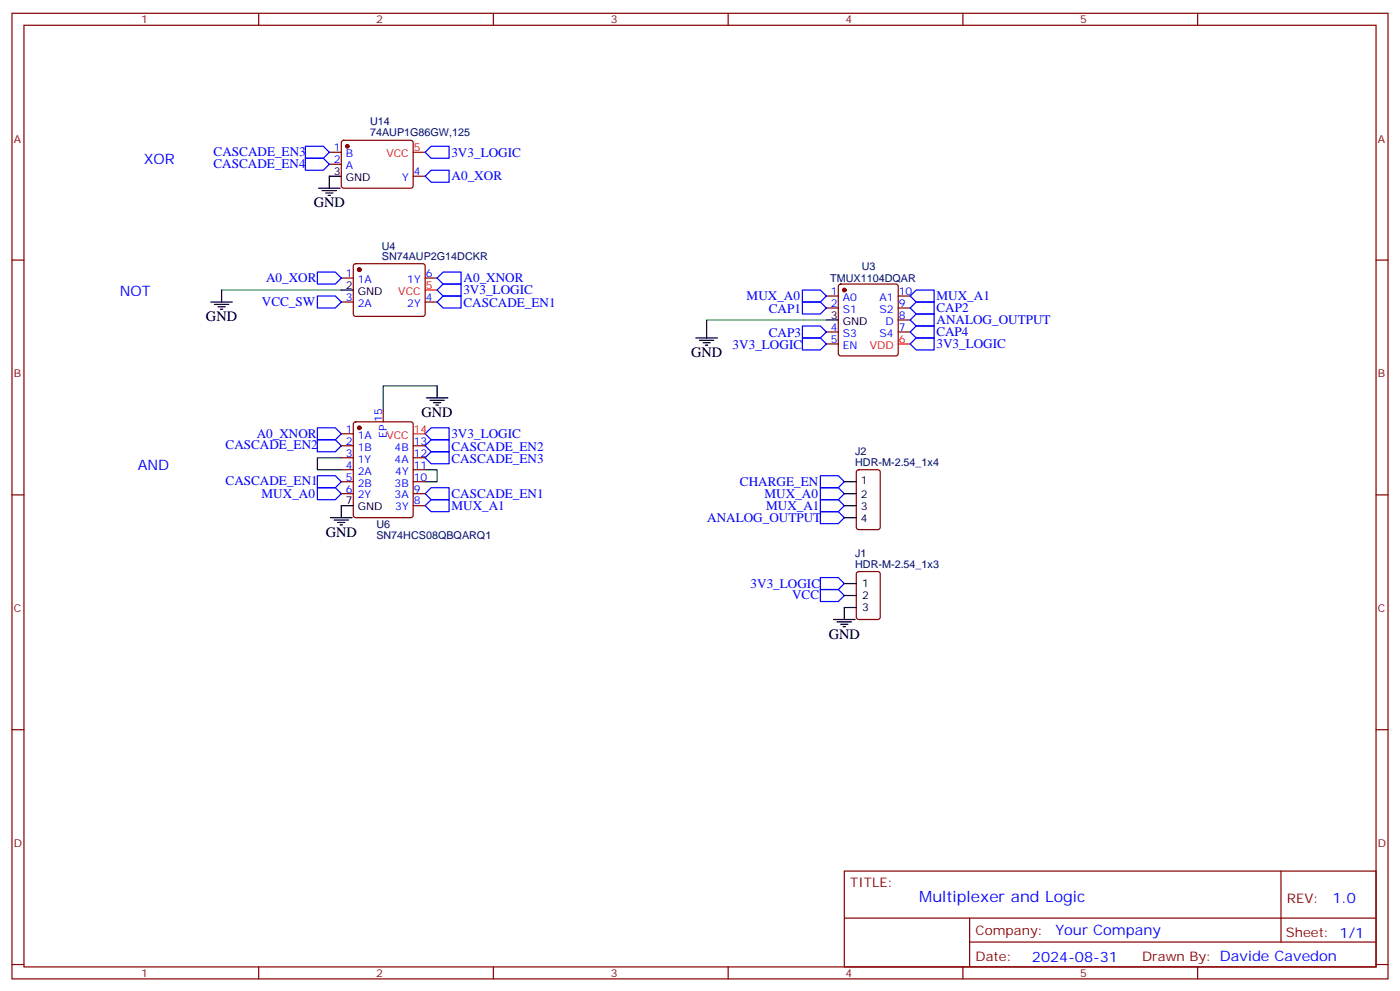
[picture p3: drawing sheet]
<svg xmlns="http://www.w3.org/2000/svg" width="412mm" height="292mm" viewBox="0 0 412 292" stroke-linecap="round" stroke-linejoin="round" font-family="sans-serif">
<g fill="none" stroke="#870000" stroke-width=".35">
<path d="M3.5 3.9h405.4v284.4h-405.4zM7.1 7.4h398.2v277.3h-398.2zM76.2 3.9v3.5M145.3 3.9v3.5M214.5 3.9v3.5M283.6 3.9v3.5M352.8 3.9v3.5M97 48.4h3.5M97 44.8h3.5M100.8 41.5l.4-.2 20.1 .1 .4 .6-.1 13-.6 .4h-20l-.5-.7v-12.7zM121.7 51.9h3.5M3.5 76.6h3.6"/>
<path d="M104.3 77.9l.5-.3h19.7l.5 .3 .2 .5v14.3l-.7 .5-20-.1-.4-.6v-14.1zM405.3 76.6h3.6M100.5 81.9h3.6M100.5 88.9h3.6M125.2 81.9h3.6M125.2 88.9h3.6M243.4 87.2h3.5M243.4 90.7h3.5M243.4 97.8h3.5M247.2 83.9l.4-.3h16.3l.5 .3 .2 .4v19.8l-.3 .5-.4 .2h-16.3l-.4-.2-.3-.5v-19.8zM264.6 87.2h3.5M264.6 90.7h3.5"/>
<path d="M264.6 97.8h3.5M264.6 94.2h3.5M243.4 101.3h3.5M100.5 127.7h3.6M100.5 131.3h3.6M100.5 134.8h3.6M100.5 138.3h3.6M104.3 124.4l.5-.2h16.2l.7 .4v27.1l-.5 .7h-16.4l-.7-.4v-27.1zM112.9 120.7v3.5M121.7 131.3h3.5M121.7 134.8h3.5M121.7 138.3h3.5"/>
<path d="M252.5 138.5l.4-.2h5.7l.6 .5 .1 16.5-.5 .6-5.9 .1-.6-.5-.1-16.5zM3.5 145.7h3.6M100.5 141.9h3.6M100.5 145.4h3.6M121.7 141.9h3.5M121.7 145.4h3.5M121.7 148.9h3.5M405.3 145.7h3.6M252.5 168.5l.4-.2h5.7l.6 .4 .1 13-.5 .7h-5.9l-.6-.4-.1-13zM3.5 214.9h3.6M405.3 214.9h3.6M248.7 256.5h156.6v28.2h-156.6z"/>
<path d="M377.3 256.5v20.9M248.7 270.4h156.5M285.6 277.4h119.6M285.6 270.4v14.1M3.5 284h3.6M76.2 284.7v3.6M145.3 284.7v3.6M214.5 284.7v3.6M283.6 284.7v3.6M352.8 284.7v3.6M405.3 284h3.6"/>
</g>
<g fill="#870000" stroke="#870000" stroke-width=".35">
<circle cx="248.7" cy="85.4" r=".53"/>
<circle cx="105.8" cy="79.4" r=".53"/>
<circle cx="102.3" cy="43.1" r=".53"/>
<circle cx="105.8" cy="126" r=".53"/>
</g>
<g fill="none" stroke="#000" stroke-width=".35">
<path d="M93.8 55.4h6.4M94.9 56.1h4.2M96 56.8h2.1M96.7 57.5h.7M100.5 51.9h-3.5v3.5M62.1 88.9h6.3M63.1 89.6h4.3M64.2 90.3h2.1M64.9 91.1h.7M65.3 85.4v3.5M100.5 85.4h3.6M205 99.5h6.3"/>
<path d="M208.1 96v3.5M243.4 94.2h3.5M125.6 117.2h6.3M126.6 117.9h4.3M127.7 118.6h2.1M128.4 119.3h.7M128.8 113.6v3.6M206 100.2h4.3M207.1 100.9h2.1M207.8 101.6h.7M97.4 152.4h6.3M98.4 153.1h4.3"/>
<path d="M99.5 153.8h2.1M100.2 154.6h.7M104.1 148.9h-3.6v3.5M248.7 152.4h3.5M248.7 141.9h3.5M248.7 145.4h3.5M248.7 148.9h3.5M248.7 171.8h3.5M248.7 175.4h3.5M252.2 178.9h-3.5v3.5M245.5 182.4h6.4M246.6 183.1h4.2"/>
<path d="M247.6 183.8h2.2M248.4 184.5h.7"/>
</g>
<path d="M121.7 44.8h3.5M125.2 85.4h3.6M264.6 101.3h3.5M121.7 127.7h3.5" fill="none" stroke="#f00" stroke-width=".35"/>
<path d="M65.3 85.4h35.2M243.4 94.2h-35.3v1.8M128.8 113.6h-15.9v7.1M100.5 134.8h-7v3.5h7M125.2 138.3h3.6v3.6h-3.6" fill="none" stroke="#008700" stroke-width=".35"/>
<g fill="none" stroke="#00f" stroke-width=".35">
<path d="M90 43.1h5.2l1.8 1.7-1.8 1.8h-5.2zM90 46.6h5.2l1.8 1.8-1.8 1.7h-5.2zM125.2 44.8l1.8-1.7h5.3v3.5h-5.3zM125.2 51.9l1.8-1.8h5.3v3.6h-5.3zM93.5 87.2h5.3l1.7 1.7-1.7 1.8h-5.3zM93.5 80.1h5.3l1.7 1.8-1.7 1.7h-5.3zM128.8 85.4l1.7-1.8h5.3v3.6h-5.3zM128.8 88.9l1.7-1.7h5.3v3.5h-5.3zM128.8 81.9l1.7-1.8h5.3v3.5h-5.3zM236.4 85.4h5.3l1.7 1.8-1.7 1.7h-5.3zM236.4 96h5.3l1.7 1.8-1.7 1.7h-5.3zM236.4 88.9h5.3l1.7 1.8-1.7 1.8h-5.3z"/>
<path d="M236.4 99.5h5.3l1.7 1.8-1.7 1.7h-5.3zM268.1 87.2l1.8-1.8h5.3v3.5h-5.3zM268.1 94.2l1.8-1.7h5.3v3.5h-5.3zM268.1 97.8l1.8-1.8h5.3v3.5h-5.3zM268.1 90.7l1.8-1.8h5.3v3.6h-5.3zM268.1 101.3l1.8-1.8h5.3v3.5h-5.3zM93.5 126h5.3l1.7 1.7-1.7 1.8h-5.3zM93.5 129.5h5.3l1.7 1.8-1.7 1.7h-5.3zM125.2 127.7l1.8-1.7h5.3v3.5h-5.3zM125.2 131.3l1.8-1.8h5.3v3.5h-5.3zM125.2 134.8l1.8-1.8h5.3v3.6h-5.3zM93.5 140.1h5.3l1.7 1.8-1.7 1.7h-5.3z"/>
<path d="M93.5 143.6h5.3l1.7 1.8-1.7 1.7h-5.3zM125.2 145.4l1.8-1.8h5.3v3.5h-5.3zM125.2 148.9l1.8-1.8h5.3v3.6h-5.3zM241.7 140.1h5.2l1.8 1.8-1.8 1.7h-5.2zM241.7 150.7h5.2l1.8 1.7-1.8 1.8h-5.2zM241.7 147.1h5.2l1.8 1.8-1.8 1.8h-5.2zM241.7 143.6h5.2l1.8 1.8-1.8 1.7h-5.2zM241.7 170.1h5.2l1.8 1.7-1.8 1.8h-5.2zM241.7 173.6h5.2l1.8 1.8-1.8 1.7h-5.2z"/>
</g>
<text font-size="4.6" fill="#00f" x="270.8" y="265.5">Multiplexer and Logic</text>
<g font-size="4.2" fill="#00f">
<text x="42.3" y="48.4">XOR</text>
<text x="35.3" y="87.2">NOT</text>
<text x="40.6" y="138.3">AND</text>
<text x="392.5" y="265.8">1.0</text>
<text x="310.9" y="275.3">Your Company</text>
<text x="304" y="283.1">2024-08-31</text>
</g>
<g font-size="4.2">
<text x="92.4" y="61.1">GND</text>
<text x="60.7" y="94.6">GND</text>
<text x="203.6" y="105.2">GND</text>
<text x="124.2" y="122.8">GND</text>
<text x="96" y="158.1">GND</text>
<text x="244.1" y="188.1">GND</text>
</g>
<g font-size="3.9" fill="#00f">
<text x="62.9" y="45.9">CASCADE_EN3</text>
<text x="133" y="46.1">3V3_LOGIC</text>
<text x="62.9" y="49.5">CASCADE_EN4</text>
<text x="133" y="53.1">A0_XOR</text>
<text x="78.4" y="83.1">A0_XOR</text>
<text x="136.6" y="83.1">A0_XNOR</text>
<text x="136.5" y="86.7">3V3_LOGIC</text>
<text x="219.9" y="88.4">MUX_A0</text>
<text x="275.9" y="88.4">MUX_A1</text>
<text x="77.1" y="90.1">VCC_SW</text>
<text x="136.5" y="90.3">CASCADE_EN1</text>
<text x="226.4" y="92.2">CAP1</text>
<text x="275.9" y="95.5">ANALOG_OUTPUT</text>
<text x="275.9" y="91.8">CAP2</text>
<text x="226.5" y="99.2">CAP3</text>
<text x="275.8" y="99">CAP4</text>
<text x="215.8" y="102.6">3V3_LOGIC</text>
<text x="275.8" y="102.6">3V3_LOGIC</text>
<text x="75.6" y="129">A0_XNOR</text>
<text x="133" y="129">3V3_LOGIC</text>
<text x="66.4" y="132.3">CASCADE_EN2</text>
<text x="133" y="136.3">CASCADE_EN3</text>
<text x="133" y="132.7">CASCADE_EN2</text>
<text x="66.4" y="142.9">CASCADE_EN1</text>
<text x="218" y="143.1">CHARGE_EN</text>
<text x="77.1" y="146.6">MUX_A0</text>
<text x="133" y="146.8">CASCADE_EN1</text>
<text x="225.2" y="146.6">MUX_A0</text>
<text x="133" y="150.2">MUX_A1</text>
<text x="208.3" y="153.7">ANALOG_OUTPUT</text>
<text x="225.7" y="150.2">MUX_A1</text>
<text x="221.1" y="173">3V3_LOGIC</text>
<text x="233.3" y="176.5">VCC</text>
</g>
<g font-size="3.9" fill="#800">
<text x="250.5" y="261.1">TITLE:</text>
<text x="379.1" y="265.8">REV:</text>
<text x="287.4" y="275.3">Company:</text>
<text x="378.7" y="275.9">Sheet: 1/1</text>
<text x="287.4" y="283">Date:</text>
<text x="336.4" y="283.1">Drawn By: Davide Cavedon</text>
</g>
<g font-size="3.2" fill="#800">
<text x="41.6" y="6.9">1</text>
<text x="110.8" y="6.9">2</text>
<text x="179.9" y="6.9">3</text>
<text x="249.1" y="6.9">4</text>
<text x="318.2" y="6.9">5</text>
<text x="4.1" y="42">A</text>
<text x="405.9" y="42">A</text>
<text x="4.1" y="111.2">B</text>
<text x="405.9" y="111.2">B</text>
<text x="4.1" y="180.3">C</text>
<text x="405.9" y="180.3">C</text>
<text x="4.1" y="249.4">D</text>
<text x="405.9" y="249.4">D</text>
<text x="41.6" y="287.7">1</text>
<text x="110.8" y="287.7">2</text>
<text x="179.9" y="287.7">3</text>
<text x="249.1" y="287.7">4</text>
<text x="318.2" y="287.7">5</text>
</g>
<g font-size="3.2" fill="#000080">
<text x="109" y="40.1">74AUP1G86GW,125</text>
<text x="109" y="36.9">U14</text>
<text x="112.5" y="76.6">SN74AUP2G14DCKR</text>
<text x="112.5" y="73.6">U4</text>
<text x="244.6" y="83">TMUX1104DQAR</text>
<text x="253.8" y="79.5">U3</text>
<text x="251.9" y="137.3">HDR-M-2.54_1x4</text>
<text x="251.9" y="134.1">J2</text>
<text x="110.9" y="155.5">U6</text>
<text x="110.9" y="158.6">SN74HCS08QBQARQ1</text>
<text x="251.9" y="167.3">HDR-M-2.54_1x3</text>
<text x="251.9" y="164">J1</text>
</g>
<g font-size="3.2" fill="#00f">
<text x="98.4" y="44.5">1</text>
<text x="101.8" y="46.2">B</text>
<text x="98.4" y="48">2</text>
<text x="101.8" y="49.8">A</text>
<text x="118.4" y="53.3">Y</text>
<text x="121.9" y="51.5">4</text>
<text x="101.9" y="81.5">1</text>
<text x="105.4" y="83.3">1A</text>
<text x="120" y="83.3">1Y</text>
<text x="125.4" y="81.5">6</text>
<text x="101.9" y="88.6">3</text>
<text x="125.4" y="88.6">4</text>
<text x="244.8" y="86.8">1</text>
<text x="248.2" y="88.6">A0</text>
<text x="259.1" y="88.6">A1</text>
<text x="264.8" y="86.8">10</text>
<text x="105.4" y="90.3">2A</text>
<text x="120" y="90.3">2Y</text>
<text x="244.8" y="90.3">2</text>
<text x="248.2" y="92.1">S1</text>
<text x="259.1" y="92.1">S2</text>
<text x="260.8" y="95.6">D</text>
<text x="264.8" y="93.9">8</text>
<text x="264.8" y="90.3">9</text>
<text x="244.8" y="97.4">4</text>
<text x="244.8" y="100.9">5</text>
<text x="248.2" y="99.2">S3</text>
<text x="259.1" y="99.2">S4</text>
<text x="264.8" y="97.4">7</text>
<text x="248.2" y="102.7">EN</text>
<text x="112.5" y="124.2" transform="rotate(-90 112.5 124.2)">15</text>
<text x="101.9" y="127.4">1</text>
<text x="101.9" y="130.9">2</text>
<text x="105.4" y="129.2">1A</text>
<text x="113.9" y="128.8" transform="rotate(-90 113.9 128.8)">EP</text>
<text x="121.9" y="130.9">13</text>
<text x="101.9" y="134.4">3</text>
<text x="101.9" y="138">4</text>
<text x="105.4" y="132.7">1B</text>
<text x="105.4" y="136.2">1Y</text>
<text x="116.2" y="132.7">4B</text>
<text x="116.2" y="136.2">4A</text>
<text x="121.9" y="138">11</text>
<text x="121.9" y="134.4">12</text>
<text x="101.9" y="141.5">5</text>
<text x="105.4" y="139.7">2A</text>
<text x="105.4" y="143.3">2B</text>
<text x="116.2" y="143.3">3B</text>
<text x="116.4" y="139.7">4Y</text>
<text x="121.9" y="141.5">10</text>
<text x="101.9" y="145">6</text>
<text x="105.4" y="146.8">2Y</text>
<text x="116.2" y="146.8">3A</text>
<text x="121.9" y="148.6">8</text>
<text x="121.9" y="145">9</text>
<text x="116.4" y="150.3">3Y</text>
</g>
<g font-size="3.2" fill="#f00">
<text x="113.8" y="46.2">VCC</text>
<text x="121.9" y="44.5">5</text>
<text x="117.3" y="86.8">VCC</text>
<text x="125.4" y="85.1">5</text>
<text x="264.8" y="100.9">6</text>
<text x="256.2" y="102.7">VDD</text>
<text x="113.8" y="129.2">VCC</text>
<text x="121.9" y="127.4">14</text>
</g>
<g font-size="3.2">
<text x="98.4" y="51.5">3</text>
<text x="101.8" y="53.3">GND</text>
<text x="101.9" y="85.1">2</text>
<text x="105.4" y="86.8">GND</text>
<text x="244.8" y="93.9">3</text>
<text x="248.2" y="95.6">GND</text>
<text x="253.5" y="142.6">1</text>
<text x="101.9" y="148.6">7</text>
<text x="253.5" y="146.8">2</text>
<text x="105.4" y="150.3">GND</text>
<text x="253.5" y="150.3">3</text>
<text x="253.5" y="153.8">4</text>
<text x="254" y="172.9">1</text>
<text x="254" y="180">3</text>
<text x="254" y="176.4">2</text>
</g>
</svg>
